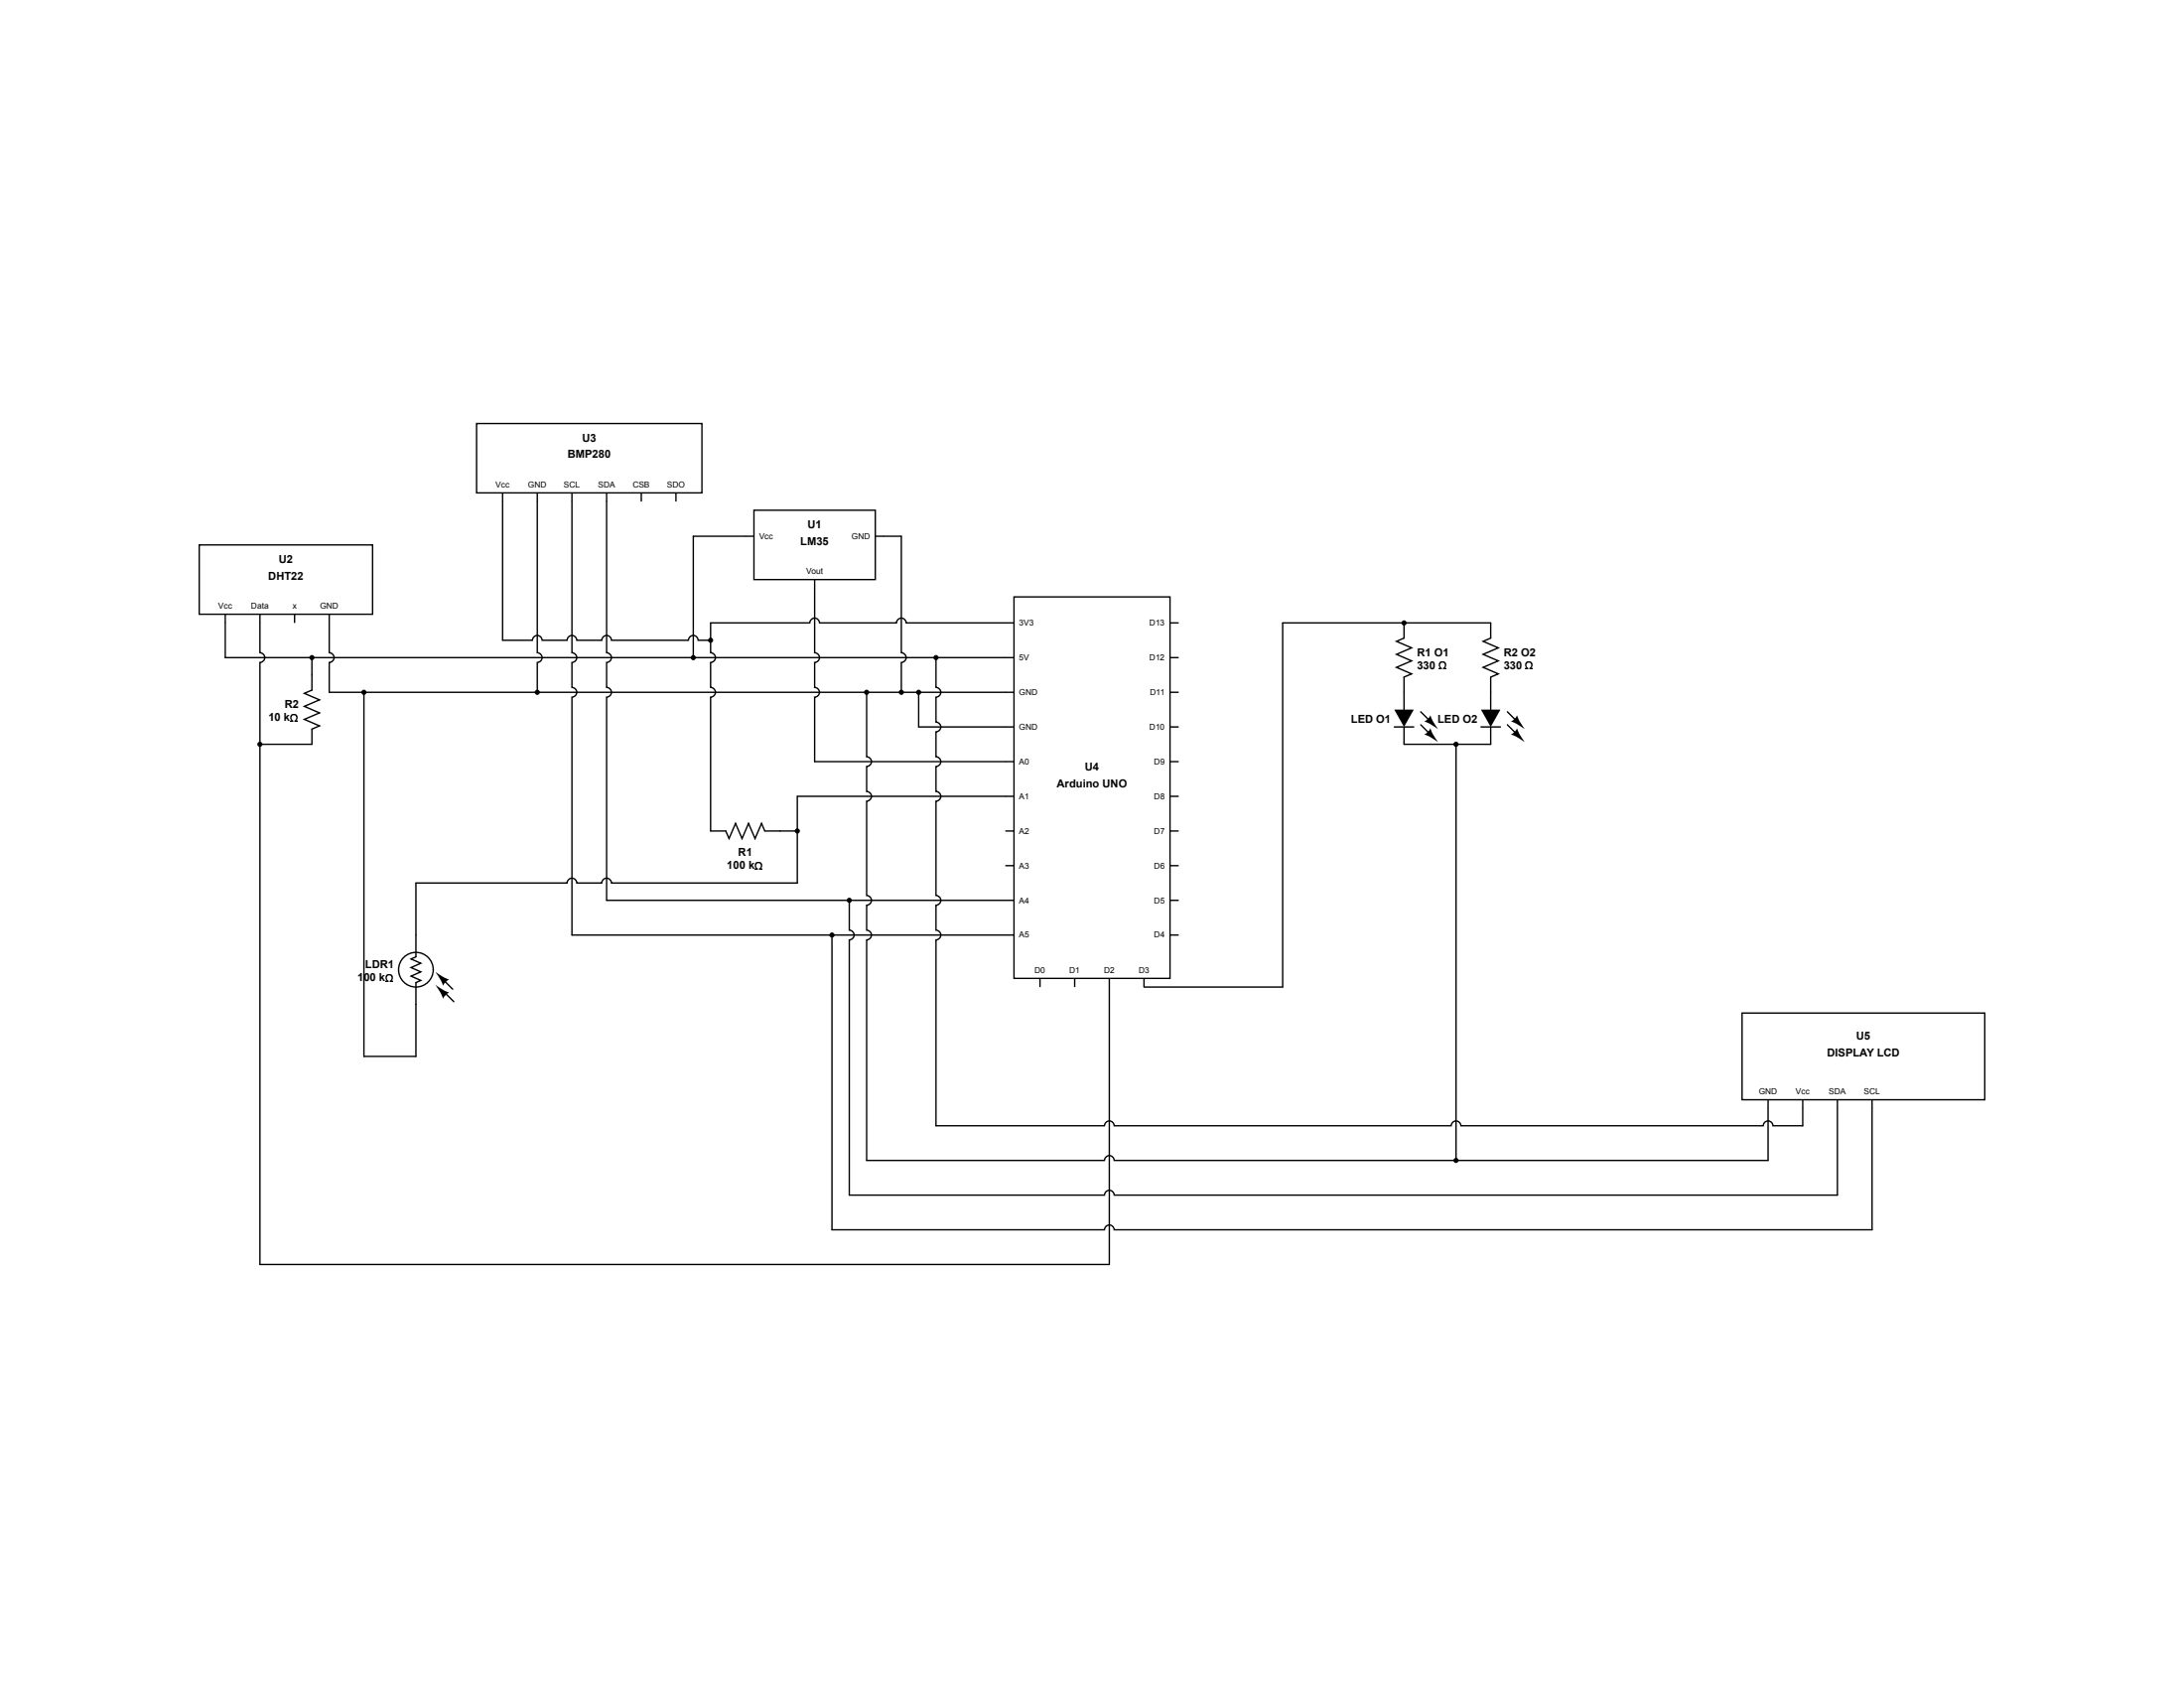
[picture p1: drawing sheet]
<svg xmlns="http://www.w3.org/2000/svg" width="279mm" height="216mm" viewBox="0 0 279 216" stroke-linecap="round" stroke-linejoin="round" font-family="sans-serif">
<path d="M95.3 68.6h1.2M96.5 65.3h15.5v8.8h-15.5zM104.2 74.1v1.1M112 68.6h1.1" fill="none" stroke="#000" stroke-width=".18"/>
<path d="M61 54.2h28.8v8.8h-28.8z" fill="#fff"/>
<path d="M61 54.2h28.8v8.8h-28.8zM64.3 63v1.2M68.7 63v1.2M73.2 63v1.2M77.6 63v1.2M82 63v1.2M86.5 63v1.2" fill="none" stroke="#000" stroke-width=".18"/>
<circle cx="53.2" cy="124" r="2.22" fill="#fff"/>
<g fill="none" stroke="#000" stroke-width=".18">
<path d="M53.2 119.6v2.8l-.6 .3 1.2 .5-1.2 .6 1.2 .5-1.2 .6 1.2 .5-.6 .3M53.2 125.7v2.8zM56.8 125.4l1.1 1.1M56.9 127l1.2 1.1"/>
<circle cx="53.2" cy="124" r="2.22"/>
</g>
<path d="M55.7 126l1.1 .7 .7 .2a1.53 1.53 0 0 0-.8 .8l-.3-.7zM55.7 124.3l1.1 .7 .7 .3a1.53 1.53 0 0 0-.8 .8l-.3-.7z" fill="#000"/>
<path d="M129.7 76.3h20v48.8h-20z" fill="#fff"/>
<g fill="none" stroke="#000" stroke-width=".18">
<path d="M128.6 79.7h1.1M129.7 76.3h20v48.8h-20zM149.7 79.7h1.1M128.6 84.1h1.1M128.6 88.5h1.1M128.6 93h1.1M128.6 97.4h1.1M149.7 84.1h1.1M149.7 88.5h1.1M149.7 93h1.1M149.7 97.4h1.1M128.6 101.9h1.1"/>
<path d="M128.6 106.3h1.1M128.6 110.7h1.1M128.6 115.2h1.1M128.6 119.6h1.1M149.7 101.9h1.1M149.7 106.3h1.1M149.7 110.7h1.1M149.7 115.2h1.1M149.7 119.6h1.1M133 125.1v1.1M137.5 125.1v1.1M141.9 125.1v1.1"/>
<path d="M146.4 125.1v1.1"/>
</g>
<path d="M222.9 129.6h31v11.1h-31z" fill="#fff"/>
<path d="M222.9 129.6h31v11.1h-31zM226.2 140.7v1.1M230.6 140.7v1.1M235.1 140.7v1.1M239.5 140.7v1.1" fill="none" stroke="#000" stroke-width=".18"/>
<path d="M25.5 69.7h22.2v8.9h-22.2z" fill="#fff"/>
<g fill="none" stroke="#000" stroke-width=".18">
<path d="M25.5 69.7h22.2v8.9h-22.2zM28.8 78.6v5.5h99.8M33.3 78.6v4.9a.62 .62 0 0 1 .6 .6 .62 .62 0 0 1-.6 .6v10.5M37.7 78.6v1.1M42.1 78.6v4.9a.62 .62 0 0 1 .6 .6 .62 .62 0 0 1-.6 .6v3.8h86.5M64.3 64.2v17.7h3.8a.62 .62 0 0 1 .6-.6 .62 .62 0 0 1 .7 .6h3.1a.62 .62 0 0 1 .7-.6 .62 .62 0 0 1 .6 .6h3.2a.62 .62 0 0 1 .6-.6 .62 .62 0 0 1 .6 .6h9.9a.62 .62 0 0 1 .6-.6 .62 .62 0 0 1 .6 .6h1.6M68.7 64.2v19.3a.62 .62 0 0 1 .7 .6 .62 .62 0 0 1-.7 .6v3.8M73.2 64.2v19.3a.62 .62 0 0 1 .6 .6 .62 .62 0 0 1-.6 .6v3.2a.62 .62 0 0 1 .6 .6 .62 .62 0 0 1-.6 .7v30.4h55.4M77.6 64.2v19.3a.62 .62 0 0 1 .6 .6 .62 .62 0 0 1-.6 .6v3.2a.62 .62 0 0 1 .6 .6 .62 .62 0 0 1-.6 .7v26h51M95.3 68.6h-6.6v15.5M104.2 75.2v8.3a.62 .62 0 0 1 .6 .6 .62 .62 0 0 1-.6 .6v3.2a.62 .62 0 0 1 .6 .6 .62 .62 0 0 1-.6 .7v8.2h24.4M113.1 68.6h2.2v14.9a.62 .62 0 0 1 .6 .6 .62 .62 0 0 1-.6 .6v3.8"/>
<path d="M128.6 79.7h-12.7a.62 .62 0 0 0-.6-.6 .62 .62 0 0 0-.6 .6h-9.9a.62 .62 0 0 0-.6-.6 .62 .62 0 0 0-.6 .6h-12.7v3.8a.62 .62 0 0 1 .6 .6 .62 .62 0 0 1-.6 .6v3.2a.62 .62 0 0 1 .6 .6 .62 .62 0 0 1-.6 .7v17.1h2l.4 1 .8-2 .8 2 .9-2 .8 2 .8-2 .4 1h4.2M179.6 79.7v1.9l-1 .4 2 .9-2 .8 2 .8-2 .9 2 .8-1 .4v4.2M33.3 95.2v66.5h108.6v-35.5M39.9 84.1v4.2l-1 .4 2 .8-2 .8 2 .9-2 .8 2 .8-1 .5v1.9h-6.6M46.6 88.5v46.6h6.6v-6.6M110.9 88.5v8.3a.62 .62 0 0 1 .6 .6 .62 .62 0 0 1-.6 .6v3.2a.62 .62 0 0 1 .6 .7 .62 .62 0 0 1-.6 .6v12a.62 .62 0 0 1 .6 .7 .62 .62 0 0 1-.6 .6v3.2a.62 .62 0 0 1 .6 .6 .62 .62 0 0 1-.6 .6v28.2h30.4a.62 .62 0 0 1 .6-.6 .62 .62 0 0 1 .6 .6h83.7v-6.6M117.5 88.5v4.5h11.1M119.7 84.1v3.8a.62 .62 0 0 1 .7 .6 .62 .62 0 0 1-.7 .7v3.2a.62 .62 0 0 1 .7 .6 .62 .62 0 0 1-.7 .6v3.2a.62 .62 0 0 1 .7 .6 .62 .62 0 0 1-.7 .6v3.2a.62 .62 0 0 1 .7 .7 .62 .62 0 0 1-.7 .6v12a.62 .62 0 0 1 .7 .7 .62 .62 0 0 1-.7 .6v3.2a.62 .62 0 0 1 .7 .6 .62 .62 0 0 1-.7 .6v23.8h21.6a.62 .62 0 0 1 .6-.6 .62 .62 0 0 1 .6 .6h43.2a.62 .62 0 0 1 .6-.6 .62 .62 0 0 1 .6 .6h38.7a.62 .62 0 0 1 .6-.6 .62 .62 0 0 1 .6 .6h3.8v-2.2M178.4 93h2.5M179.6 93v2.2h11.1v-2.2M181.8 92.7l1.1 1.1M181.8 91l1.1 1.1"/>
<path d="M186.3 95.2v53.2M189.5 93h2.5M190.7 90.8v-4.2l1-.4-2-.8 2-.9-2-.8 2-.8-2-.9 1-.4v-1.9h-26.6v46.5h-17.7M192.8 92.7l1.2 1.1M192.8 91l1.2 1.1M106.4 119.6v37.7h34.9a.62 .62 0 0 1 .6-.6 .62 .62 0 0 1 .6 .6h97v-15.5M108.7 115.2v3.8a.62 .62 0 0 1 .6 .6 .62 .62 0 0 1-.6 .6v32.7h32.6a.62 .62 0 0 1 .6-.7 .62 .62 0 0 1 .6 .7h92.6v-11.1M128.6 101.9h-26.6v11h-23.8a.62 .62 0 0 0-.6-.6 .62 .62 0 0 0-.6 .6h-3.2a.62 .62 0 0 0-.6-.6 .62 .62 0 0 0-.7 .6h-19.3v6.7"/>
</g>
<g fill="#000">
<path d="M178.4 90.8h2.5l-1.3 2.2zM183 93.2l.3 .6 .7 1.1-1.1-.7-.7-.3a1.53 1.53 0 0 0 .8-.7zM182.2 92.3a1.53 1.53 0 0 0 .8-.8l.3 .7 .7 1.1-1.1-.7zM189.5 90.8h2.5l-1.3 2.2zM194.1 93.2l.3 .6 .7 1.1-1.1-.7-.7-.3a1.52 1.52 0 0 0 .8-.7zM193.3 92.3a1.52 1.52 0 0 0 .8-.8l.3 .7 .7 1.1-1.1-.7z"/>
<circle cx="179.6" cy="79.7" r=".27"/>
<circle cx="33.3" cy="95.2" r=".27"/>
<circle cx="39.9" cy="84.1" r=".27"/>
<circle cx="46.6" cy="88.5" r=".27"/>
<circle cx="68.7" cy="88.5" r=".27"/>
<circle cx="88.7" cy="84.1" r=".27"/>
<circle cx="90.9" cy="81.9" r=".27"/>
<circle cx="110.9" cy="88.5" r=".27"/>
<circle cx="115.3" cy="88.5" r=".27"/>
<circle cx="117.5" cy="88.5" r=".27"/>
<circle cx="119.7" cy="84.1" r=".27"/>
<circle cx="186.3" cy="95.2" r=".27"/>
<circle cx="102" cy="106.3" r=".27"/>
<circle cx="106.4" cy="119.6" r=".27"/>
<circle cx="108.7" cy="115.2" r=".27"/>
<circle cx="186.3" cy="148.4" r=".27"/>
</g>
<g fill="none" stroke="#000" stroke-width=".13">
<circle cx="179.6" cy="79.7" r=".27"/>
<circle cx="33.3" cy="95.2" r=".27"/>
<circle cx="39.9" cy="84.1" r=".27"/>
<circle cx="46.6" cy="88.5" r=".27"/>
<circle cx="68.7" cy="88.5" r=".27"/>
<circle cx="88.7" cy="84.1" r=".27"/>
<circle cx="90.9" cy="81.9" r=".27"/>
<circle cx="110.9" cy="88.5" r=".27"/>
<circle cx="115.3" cy="88.5" r=".27"/>
<circle cx="117.5" cy="88.5" r=".27"/>
<circle cx="119.7" cy="84.1" r=".27"/>
<circle cx="186.3" cy="95.2" r=".27"/>
<circle cx="102" cy="106.3" r=".27"/>
<circle cx="106.4" cy="119.6" r=".27"/>
<circle cx="108.7" cy="115.2" r=".27"/>
<circle cx="186.3" cy="148.4" r=".27"/>
</g>
<g font-size="1.4">
<text x="72.6" y="58.6">BMP280</text>
<text x="74.5" y="56.5">U3</text>
<text x="102.4" y="69.7">LM35</text>
<text x="103.3" y="67.6">U1</text>
<text x="34.3" y="74.1">DHT22</text>
<text x="35.7" y="72">U2</text>
<text x="181.3" y="83.9">R1 O1</text>
<text x="192.4" y="83.9">R2 O2</text>
<text x="181.3" y="85.6">330</text>
<text x="192.4" y="85.6">330</text>
<text x="34.3" y="92.3">10 k</text>
<text x="36.4" y="90.5">R2</text>
<text x="172.8" y="92.5">LED O1</text>
<text x="183.9" y="92.5">LED O2</text>
<text x="135.2" y="100.7">Arduino UNO</text>
<text x="138.8" y="98.6">U4</text>
<text x="93" y="111.1">100 k</text>
<text x="94.4" y="109.4">R1</text>
<text x="45.7" y="125.5">100 k</text>
<text x="46.7" y="123.8">LDR1</text>
<text x="233.7" y="135.1">DISPLAY LCD</text>
<text x="237.5" y="133">U5</text>
</g>
<g font-size="1.1">
<text x="63.4" y="62.4">Vcc</text>
<text x="67.6" y="62.4">GND</text>
<text x="72.1" y="62.4">SCL</text>
<text x="76.5" y="62.4">SDA</text>
<text x="80.9" y="62.4">CSB</text>
<text x="85.3" y="62.4">SDO</text>
<text x="97.1" y="68.9">Vcc</text>
<text x="108.9" y="68.9">GND</text>
<text x="27.9" y="77.9">Vcc</text>
<text x="32.1" y="77.9">Data</text>
<text x="37.4" y="77.9">x</text>
<text x="40.9" y="77.9">GND</text>
<text x="103.2" y="73.5">Vout</text>
<text x="130.4" y="80">3V3</text>
<text x="147.1" y="80">D13</text>
<text x="130.4" y="84.5">5V</text>
<text x="130.4" y="88.9">GND</text>
<text x="147.1" y="84.5">D12</text>
<text x="147.1" y="88.9">D11</text>
<text x="130.4" y="93.3">GND</text>
<text x="147.1" y="93.3">D10</text>
<text x="130.4" y="97.8">A0</text>
<text x="147.7" y="97.8">D9</text>
<text x="130.4" y="102.2">A1</text>
<text x="130.4" y="106.6">A2</text>
<text x="147.7" y="106.6">D7</text>
<text x="147.7" y="102.2">D8</text>
<text x="130.4" y="111.1">A3</text>
<text x="147.7" y="111.1">D6</text>
<text x="130.4" y="115.5">A4</text>
<text x="130.4" y="119.9">A5</text>
<text x="147.7" y="119.9">D4</text>
<text x="147.7" y="115.5">D5</text>
<text x="132.4" y="124.5">D0</text>
<text x="136.8" y="124.5">D1</text>
<text x="141.2" y="124.5">D2</text>
<text x="145.7" y="124.5">D3</text>
<text x="225" y="140">GND</text>
<text x="229.7" y="140">Vcc</text>
<text x="234" y="140">SDA</text>
<text x="238.5" y="140">SCL</text>
</g>
</svg>
